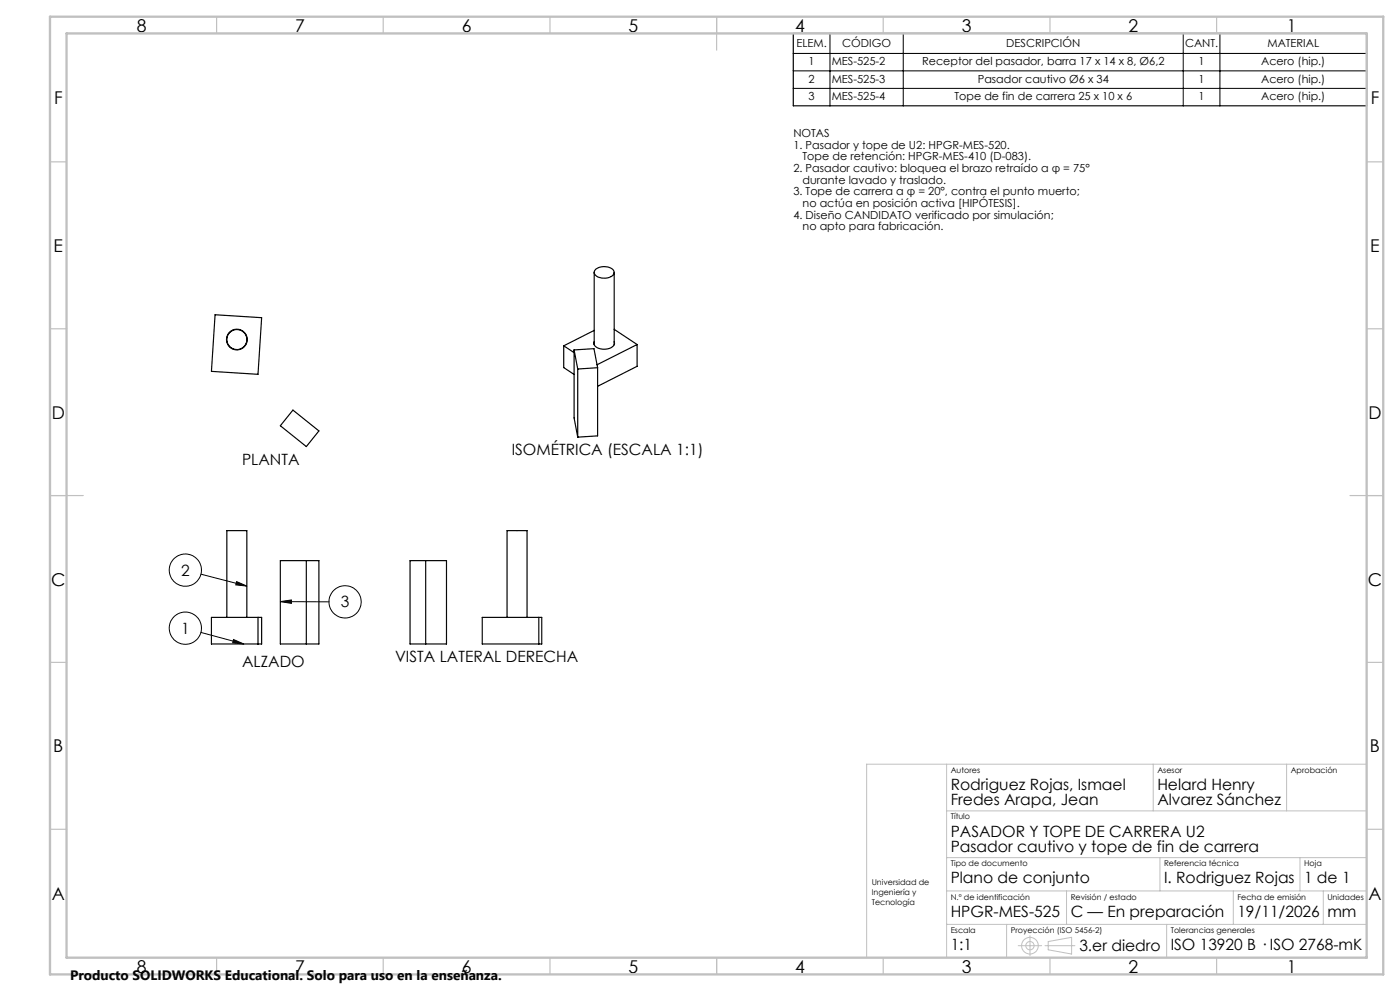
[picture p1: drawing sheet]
<svg xmlns="http://www.w3.org/2000/svg" width="420mm" height="297mm" viewBox="0 0 420 297" stroke-linecap="round" stroke-linejoin="round" font-family="sans-serif">
<g fill="none" stroke="#000" stroke-width=".35">
<path d="M238 10h172v21.7h-172zM64.5 94.3l14 .9-1.1 17-14-.9zM178.3 81.6v21.7M178.3 99l-9.2 4.6M178.8 80.6a4.2 4.2 0 0 1 5.3 .6 1.8 1.8 0 0 1-1.9 2.1 3.4 3.4 0 0 1-3.9-1.5v-.5zM184.3 81.6v21.7M184.3 98.7l6.8 4.6M169.1 103.6l3.1 2.1M169.1 103.6v6.6l3.1 2M172.2 104.9l6-.4 1.1 5.7M172.2 104.9l1.1 5.7M172.2 104.9v20.4l1.1 5.7"/>
<path d="M173.3 110.6v20.4M178.3 102.4a1.73 1.73 0 0 0 1.7 2.1 3.5 3.5 0 0 0 4.4-1.6l-.1-.5M179.3 110.2l-6 .4M179.3 110.2v20.4l-6 .4M191.1 103.3v6.5l-11.8 6M191.1 103.3l-12 6M87.9 122.9l7.8 6.2-3.8 4.7-7.8-6.2zM84.1 168h11.6v25h-11.6zM91.9 168v25M123 168h10.9v25h-10.9zM127.7 168v25M63.4 185h15.1v8h-15.1z"/>
<path d="M68.1 185v-26h5.9v26M77.4 185v8M144.7 185h17.8v8h-17.8zM152.1 185v-26h6v26M161.6 185v8"/>
<circle cx="71.1" cy="101.8" r="3"/>
<circle cx="71.1" cy="101.8" r="3.1"/>
</g>
<g fill="none" stroke="#000" stroke-width=".3">
<path d="M238 16h172M249 10v21.7M271 10v21.7M355 10v21.7M366 10v21.7M238 21.2h172M238 26.5h172M60.3 172.1l13.7 3.5M71 174.3l3 1.3-3.3-.3zM60.3 189.5l12.8 3.5M70.1 191.7l3 1.3-3.3-.4zM84.1 180.3l3.3-.5v1z"/>
<path d="M84.1 180.3l14.6 .1"/>
<circle cx="55.6" cy="170.9" r="4.8"/>
<circle cx="55.6" cy="188.2" r="4.8"/>
<circle cx="103.5" cy="180.4" r="4.8"/>
</g>
<g fill="none" stroke="#c0c0c0" stroke-width=".3">
<path d="M284 229v58M346 229v14M386 229v14M410 229h-150v58M284 243h126M284 257h126M348 257v10M390 257v10M284 267h126M284 277h126M302 277v10M320 267v10"/>
<path d="M350 277v10M370 267v10M397 267v10M305.5 283.4h7M309 280.4v6M313.5 283.4h9M314.5 282.2l7-1.3v5l-7-1.2z"/>
<circle cx="309" cy="283.4" r="2.49"/>
<circle cx="309" cy="283.4" r="1.25"/>
</g>
<g fill="none" stroke="#c0c0c0" stroke-width=".35">
<path d="M65 5v5M115 5v5M165 5v5M215 5v10M265 5v5M315 5v5M365 5v5M15 48.5h5M410 48.5h5M15 98.5h5M410 98.5h5M15 148.5h10"/>
<path d="M405 148.5h10M15 198.5h5M410 198.5h5M15 248.5h5M410 248.5h5M65 287v5M115 287v5M165 287v5M215 287v5M265 287v5M315 287v5M365 287v5"/>
</g>
<path d="M15 5h400v287h-400zM20 10h390v277h-390z" fill="none" stroke="#c0c0c0" stroke-width=".7"/>
<path d="M70.1 191.7l3 1.3-3.3-.4zM71 174.3l3 1.3-3.3-.3zM84.1 180.3l3.3-.5v1z" fill="#000"/>
<g font-size="5.3">
<text x="41" y="9.5">8</text>
<text x="88.5" y="9.5">7</text>
<text x="138.5" y="9.5">6</text>
<text x="188.5" y="9.5">5</text>
<text x="238.5" y="9.5">4</text>
<text x="288.5" y="9.5">3</text>
<text x="338.5" y="9.5">2</text>
<text x="386" y="9.5">1</text>
<text x="16.2" y="31.3">F</text>
<text x="411.2" y="31.3">F</text>
<text x="16.1" y="75.5">E</text>
<text x="411.1" y="75.5">E</text>
<text x="15.5" y="125.5">D</text>
<text x="410.5" y="125.5">D</text>
<text x="15.4" y="175.5">C</text>
<text x="410.4" y="175.5">C</text>
<text x="16" y="225.5">B</text>
<text x="411" y="225.5">B</text>
<text x="15.5" y="269.8">A</text>
<text x="410.5" y="269.8">A</text>
<text x="41" y="291.5">8</text>
<text x="88.5" y="291.5">7</text>
<text x="138.5" y="291.5">6</text>
<text x="188.5" y="291.5">5</text>
<text x="238.5" y="291.5">4</text>
<text x="288.5" y="291.5">3</text>
<text x="338.5" y="291.5">2</text>
<text x="386" y="291.5">1</text>
</g>
<g font-size="4.7">
<text x="153.5" y="136.5">ISOMÉTRICA (ESCALA 1:1)</text>
<text x="72.6" y="139.3">PLANTA</text>
<text x="54.3" y="172.5">2</text>
<text x="102.2" y="182.1">3</text>
<text x="54.3" y="189.9">1</text>
<text x="72.6" y="199.8">ALZADO</text>
<text x="118.5" y="198.5">VISTA LATERAL DERECHA</text>
<text x="285.2" y="236.7">Rodriguez Rojas, Ismael</text>
<text x="347.2" y="236.7">Helard Henry</text>
<text x="285.2" y="241.3">Fredes Arapa, Jean</text>
<text x="347.2" y="241.3">Alvarez Sánchez</text>
<text x="285.2" y="250.7">PASADOR Y TOPE DE CARRERA U2</text>
<text x="285.2" y="255.3">Pasador cautivo y tope de fin de carrera</text>
<text x="285.2" y="264.7">Plano de conjunto</text>
<text x="349.2" y="264.7">I. Rodriguez Rojas</text>
<text x="391.2" y="264.7">1 de 1</text>
<text x="285.2" y="274.7">HPGR-MES-525</text>
<text x="321.2" y="274.7">C — En preparación</text>
<text x="371.2" y="274.7">19/11/2026</text>
<text x="398.2" y="274.9">mm</text>
<text x="285.2" y="284.7">1:1</text>
<text x="323.8" y="284.9">3.er diedro</text>
<text x="351.2" y="284.7">ISO 13920 B · ISO 2768-mK</text>
</g>
<text font-size="4.1" x="21" y="293.7">Producto SOLIDWORKS Educational. Solo para uso en la enseñanza.</text>
<g font-size="3.3">
<text x="238.9" y="14.2">ELEM.</text>
<text x="252.7" y="14.2">CÓDIGO</text>
<text x="301.9" y="14.2">DESCRIPCIÓN</text>
<text x="355.5" y="14.2">CANT.</text>
<text x="380.2" y="14.2">MATERIAL</text>
<text x="242.6" y="19.5">1</text>
<text x="249.5" y="19.5">MES-525-2</text>
<text x="276.6" y="19.5">Receptor del pasador, barra 17 x 14 x 8, Ø6,2</text>
<text x="359.6" y="19.5">1</text>
<text x="378.4" y="19.5">Acero (hip.)</text>
<text x="242.6" y="24.7">2</text>
<text x="242.6" y="30">3</text>
<text x="249.5" y="24.7">MES-525-3</text>
<text x="249.5" y="30">MES-525-4</text>
<text x="286.3" y="30">Tope de fin de carrera 25 x 10 x 6</text>
<text x="293.3" y="24.7">Pasador cautivo Ø6 x 34</text>
<text x="359.6" y="24.7">1</text>
<text x="359.6" y="30">1</text>
<text x="378.4" y="24.7">Acero (hip.)</text>
<text x="378.4" y="30">Acero (hip.)</text>
<text x="238" y="41">NOTAS</text>
<text x="238" y="44.5">1. Pasador y tope de U2: HPGR-MES-520.</text>
<text x="238" y="51.5">2. Pasador cautivo: bloquea el brazo retraído a φ = 75°</text>
<text x="240.8" y="48">Tope de retención: HPGR-MES-410 (D-083).</text>
<text x="238" y="58.5">3. Tope de carrera a φ = 20°, contra el punto muerto;</text>
<text x="240.8" y="55">durante lavado y traslado.</text>
<text x="238" y="65.5">4. Diseño CANDIDATO verificado por simulación;</text>
<text x="240.8" y="62">no actúa en posición activa [HIPÓTESIS].</text>
<text x="240.8" y="69">no apto para fabricación.</text>
</g>
<g font-size="2.4">
<text x="285.2" y="231.6">Autores</text>
<text x="347.2" y="231.6">Asesor</text>
<text x="387.2" y="231.6">Aprobación</text>
<text x="285.2" y="245.6">Título</text>
<text x="285.2" y="259.6">Tipo de documento</text>
<text x="349.2" y="259.6">Referencia técnica</text>
<text x="391.2" y="259.6">Hoja</text>
<text x="261.5" y="265.3">Universidad de</text>
<text x="261.5" y="268.3">Ingeniería y</text>
<text x="285.2" y="269.6">N.º de identificación</text>
<text x="321.2" y="269.6">Revisión / estado</text>
<text x="371.2" y="269.6">Fecha de emisión</text>
<text x="398.2" y="269.6">Unidades</text>
<text x="261.5" y="271.3">Tecnología</text>
<text x="285.2" y="279.6">Escala</text>
<text x="303.2" y="279.6">Proyección (ISO 5456-2)</text>
<text x="351.2" y="279.6">Tolerancias generales</text>
</g>
</svg>
